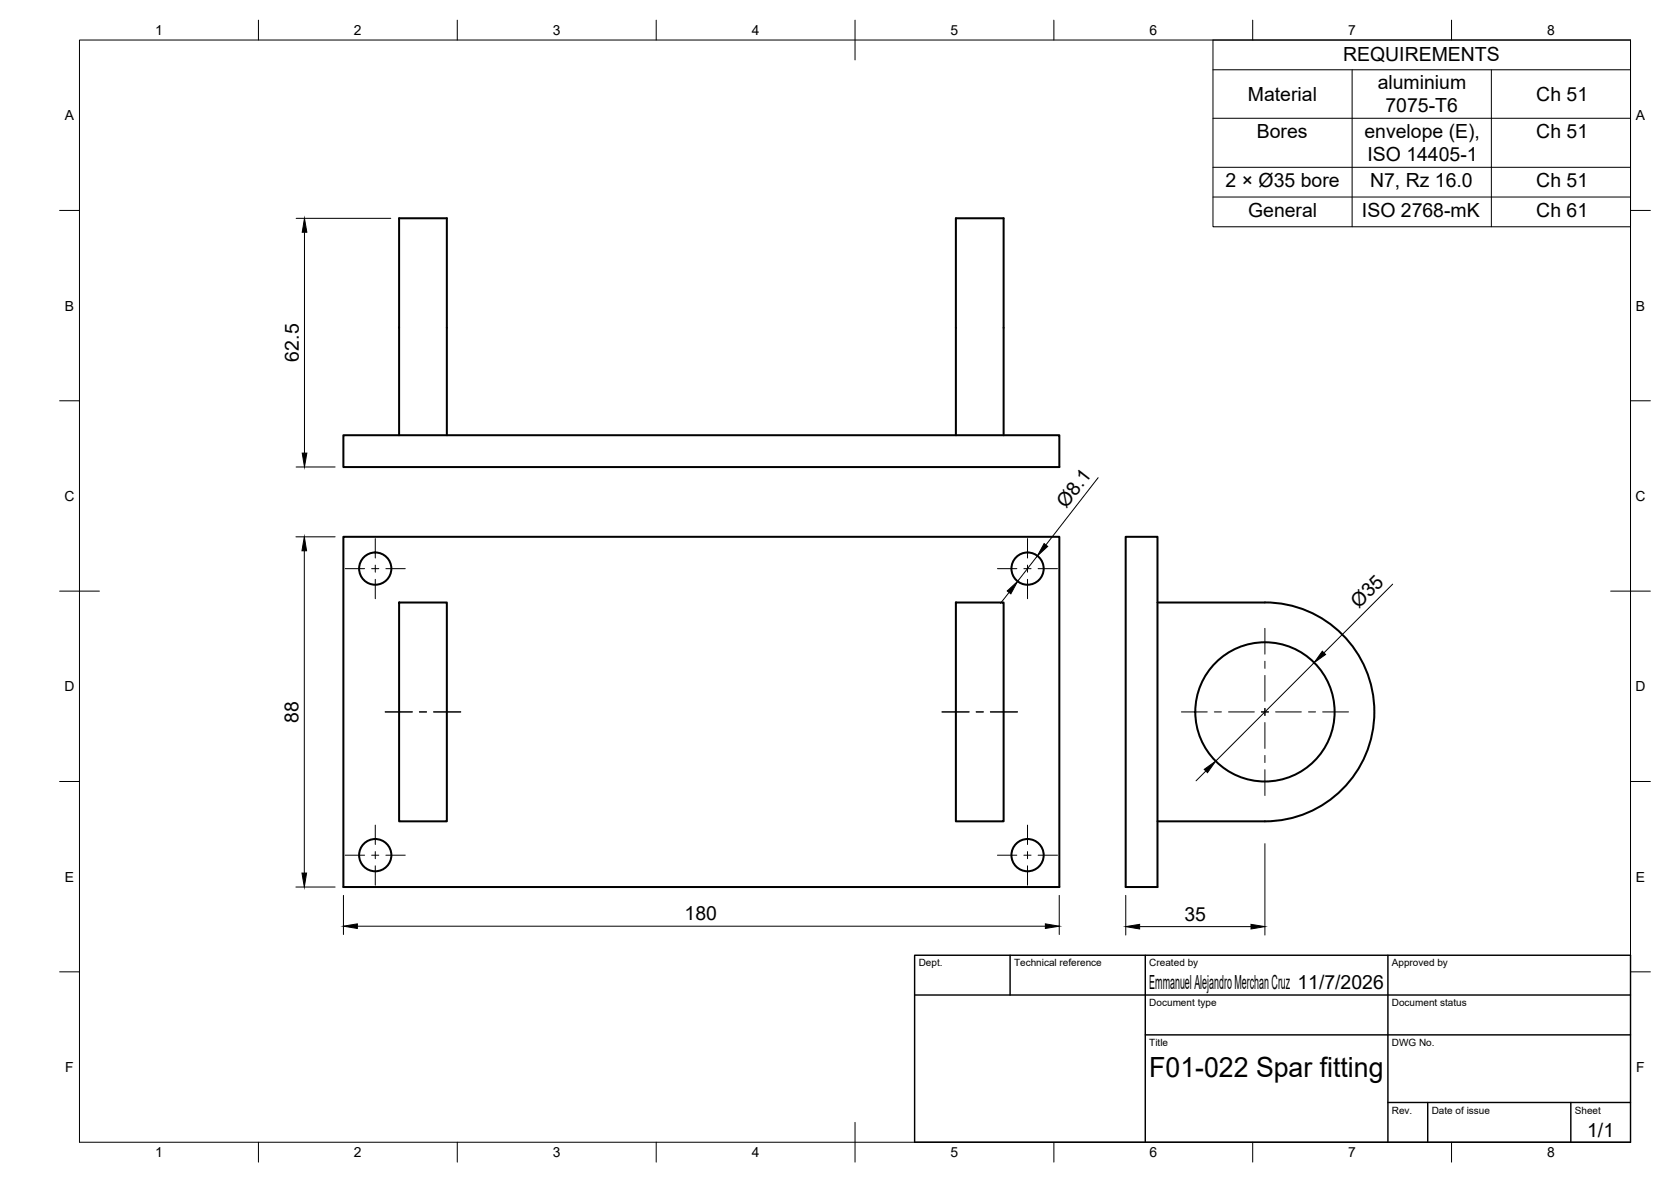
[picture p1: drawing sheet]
<svg xmlns="http://www.w3.org/2000/svg" width="420mm" height="297mm" viewBox="0 0 420 297" stroke-linecap="round" stroke-linejoin="round" font-family="sans-serif">
<!-- layer: Visible -->
<g fill="none" stroke="#000" stroke-width=".51">
<path d="M86.3 109.4h180.1v8h-180.1zM100.4 109.4v-54.6h12v54.6M240.3 109.4v-54.6h12v54.6M86.3 134.9h180.1v88h-180.1zM283 134.9h8v88h-8zM100.4 151.4h12v55h-12zM240.3 151.4h12v55h-12zM291 151.4h27.1M318.1 151.4a27.5 27.5 0 0 1 27.5 27.5 27.5 27.5 0 0 1-27.5 27.5h-27.1"/>
<circle cx="94.3" cy="142.9" r="4.1"/>
<circle cx="258.4" cy="142.9" r="4.1"/>
<circle cx="318.1" cy="178.9" r="17.5"/>
<circle cx="94.3" cy="214.9" r="4.1"/>
<circle cx="258.4" cy="214.9" r="4.1"/>
</g>
<!-- layer: BORDER -->
<g fill="none" stroke="#000" stroke-width=".25">
<path d="M20 10.1h390v276.9h-390zM65 5.1v5M115 5.1v5M165 5.1v5M215 5.1v10M265 5.1v5M315 5.1v5M365 5.1v5M15 52.9h5M410 52.9h5M15 100.7h5M410 100.7h5"/>
<path d="M15 148.6h10M405 148.6h10M15 196.4h5M410 196.4h5M15 244.2h5M410 244.2h5M65 287v5M115 287v5M165 287v5M215 282.1v9.9M265 287v5M315 287v5"/>
<path d="M365 287v5"/>
</g>
<!-- layer: TITLEBLOCK -->
<path d="M230 240.1h180v46.9h-180zM230 250h180M254 240.1v9.9M288 240.1v46.9M349 240.1v46.9M288 260.1h122M349 277.1h61M359 277.1v9.9M395 277.1v9.9" fill="none" stroke="#000" stroke-width=".36"/>
<!-- layer: Smart Centers -->
<g fill="none" stroke="#000" stroke-width=".25">
<path d="M94.4 135.3v4.9M258.4 135.3v4.9M86.8 142.9h4.9M93.5 142.9h1.7M94.4 142v1.8M94.4 145.6v4.9M97 142.9h4.9M250.8 142.9h4.9M257.5 142.9h1.7M258.4 142v1.8M258.4 145.6v4.9M261 142.9h4.9"/>
<path d="M318.1 157.9v6.5M96.9 178.9h6.8M105.5 178.9h1.8M109 178.9h6.8M236.9 178.9h6.8M245.4 178.9h1.8M249 178.9h6.8M297.1 178.9h6.5M305.3 178.9h1.8M308.9 178.9h6.5M317.2 178.9h1.8M318.1 166.2v1.8"/>
<path d="M318.1 169.7v6.5M318.1 178v1.8M320.7 178.9h6.5M329 178.9h1.8M332.6 178.9h6.5M318.1 181.6v6.5M318.1 189.9v1.7M318.1 193.4v6.5M86.8 214.9h4.9M93.5 214.9h1.7M94.4 207.4v4.8M94.4 214v1.8"/>
<path d="M94.4 217.6v4.8M97 214.9h4.9M250.8 214.9h4.9M257.5 214.9h1.7M258.4 207.4v4.8M258.4 214v1.8M258.4 217.6v4.8M261 214.9h4.9"/>
</g>
<!-- layer: FD_Dimensions -->
<g fill="none" stroke="#000" stroke-width=".25">
<path d="M74.5 54.9h23.8M76.6 58.4v55.5M74.5 117.4h9.8M74.4 134.9h9.9M76.5 138.4v81M260.8 139.7l-4.9 6.4M276.1 120l-13.1 17M253.7 148.9l-2.1 2.7M350.2 146.8l-17.3 17.2M330.4 166.5l-24.7 24.8M303.2 193.7l-2.5 2.5M318.1 212v23"/>
<path d="M74.4 222.9h9.9M86.4 225v9.9M89.9 232.8h172.9M266.3 225v9.9M283.1 225v10M286.6 232.9h28"/>
</g>
<path d="M76.6 54.9l.6 3.5h-1.2zM76 113.9h1.2l-.6 3.5zM76.5 134.9l.6 3.5h-1.2zM262.5 136.6l.9 .7-2.6 2.4zM253.3 148.5l2.6-2.4-1.7 3.1zM332.5 163.6l.8 .9-2.9 2zM302.8 193.3l2.9-2-2.1 2.9zM75.9 219.4h1.2l-.6 3.5zM86.4 232.8l3.5-.6v1.1zM262.8 232.2l3.5 .6-3.5 .5zM283.1 232.9l3.5-.6v1.2zM314.6 232.3l3.5 .6-3.5 .6z" fill="#000" stroke="#000" stroke-width=".25"/>
<!-- layer: Custom Tables -->
<path d="M305 10.1h105v46.9h-105zM305 17.5h105M340 17.5v39.5M375 17.5v39.5M305 29.7h105M305 42h105M305 49.5h105" fill="none" stroke="#000" stroke-width=".25"/>
<text font-size="7" x="289" y="270.6">F01-022 Spar fitting</text>
<g font-size="4.9">
<text x="337.7" y="15.4">REQUIREMENTS</text>
<text x="346.4" y="22.4">aluminium</text>
<text x="313.8" y="25.3">Material</text>
<text x="348.4" y="28.3">7075-T6</text>
<text x="386.3" y="25.4">Ch 51</text>
<text x="316" y="34.6">Bores</text>
<text x="343.1" y="34.7">envelope (E),</text>
<text x="386.3" y="34.7">Ch 51</text>
<text x="343.8" y="40.6">ISO 14405-1</text>
<text x="308.2" y="47.1">2 × Ø35 bore</text>
<text x="344.5" y="47">N7, Rz 16.0</text>
<text x="386.3" y="47">Ch 51</text>
<text x="313.8" y="54.5">General</text>
<text x="342.5" y="54.5">ISO 2768-mK</text>
<text x="386.3" y="54.5">Ch 61</text>
<text x="75.1" y="90.9" transform="rotate(-90 75.1 90.9)">62.5</text>
<text x="268.1" y="127.9" transform="rotate(-52 268.1 127.9)">Ø8.1</text>
<text x="341.7" y="153.1" transform="rotate(-45 341.7 153.1)">Ø35</text>
<text x="75.1" y="181.6" transform="rotate(-90 75.1 181.6)">88</text>
<text x="172.1" y="231.3">180</text>
<text x="297.8" y="231.4">35</text>
<text x="289" y="248.5">Emmanuel Alejandro Merchan Cruz 11/7/2026</text>
<text x="399.1" y="285.7">1/1</text>
</g>
<g font-size="3.5">
<text x="39" y="8.8">1</text>
<text x="89" y="8.8">2</text>
<text x="139" y="8.8">3</text>
<text x="189" y="8.8">4</text>
<text x="239" y="8.8">5</text>
<text x="289" y="8.8">6</text>
<text x="339" y="8.8">7</text>
<text x="389" y="8.8">8</text>
<text x="16.3" y="30.2">A</text>
<text x="411.3" y="30.2">A</text>
<text x="16.3" y="78">B</text>
<text x="411.3" y="78">B</text>
<text x="16.2" y="125.9">C</text>
<text x="411.2" y="125.9">C</text>
<text x="16.2" y="173.7">D</text>
<text x="411.2" y="173.7">D</text>
<text x="16.3" y="221.6">E</text>
<text x="411.3" y="221.6">E</text>
<text x="16.4" y="269.4">F</text>
<text x="411.4" y="269.4">F</text>
<text x="39" y="290.8">1</text>
<text x="89" y="290.8">2</text>
<text x="139" y="290.8">3</text>
<text x="189" y="290.8">4</text>
<text x="239" y="290.8">5</text>
<text x="289" y="290.8">6</text>
<text x="339" y="290.8">7</text>
<text x="389" y="290.8">8</text>
</g>
<g font-size="2.5">
<text x="231" y="242.9">Dept.</text>
<text x="255" y="242.9">Technical reference</text>
<text x="289" y="242.9">Created by</text>
<text x="350" y="242.9">Approved by</text>
<text x="289" y="252.8">Document type</text>
<text x="350" y="252.8">Document status</text>
<text x="289" y="262.9">Title</text>
<text x="350" y="262.9">DWG No.</text>
<text x="350" y="279.9">Rev.</text>
<text x="360" y="279.9">Date of issue</text>
<text x="396" y="279.9">Sheet</text>
</g>
</svg>
